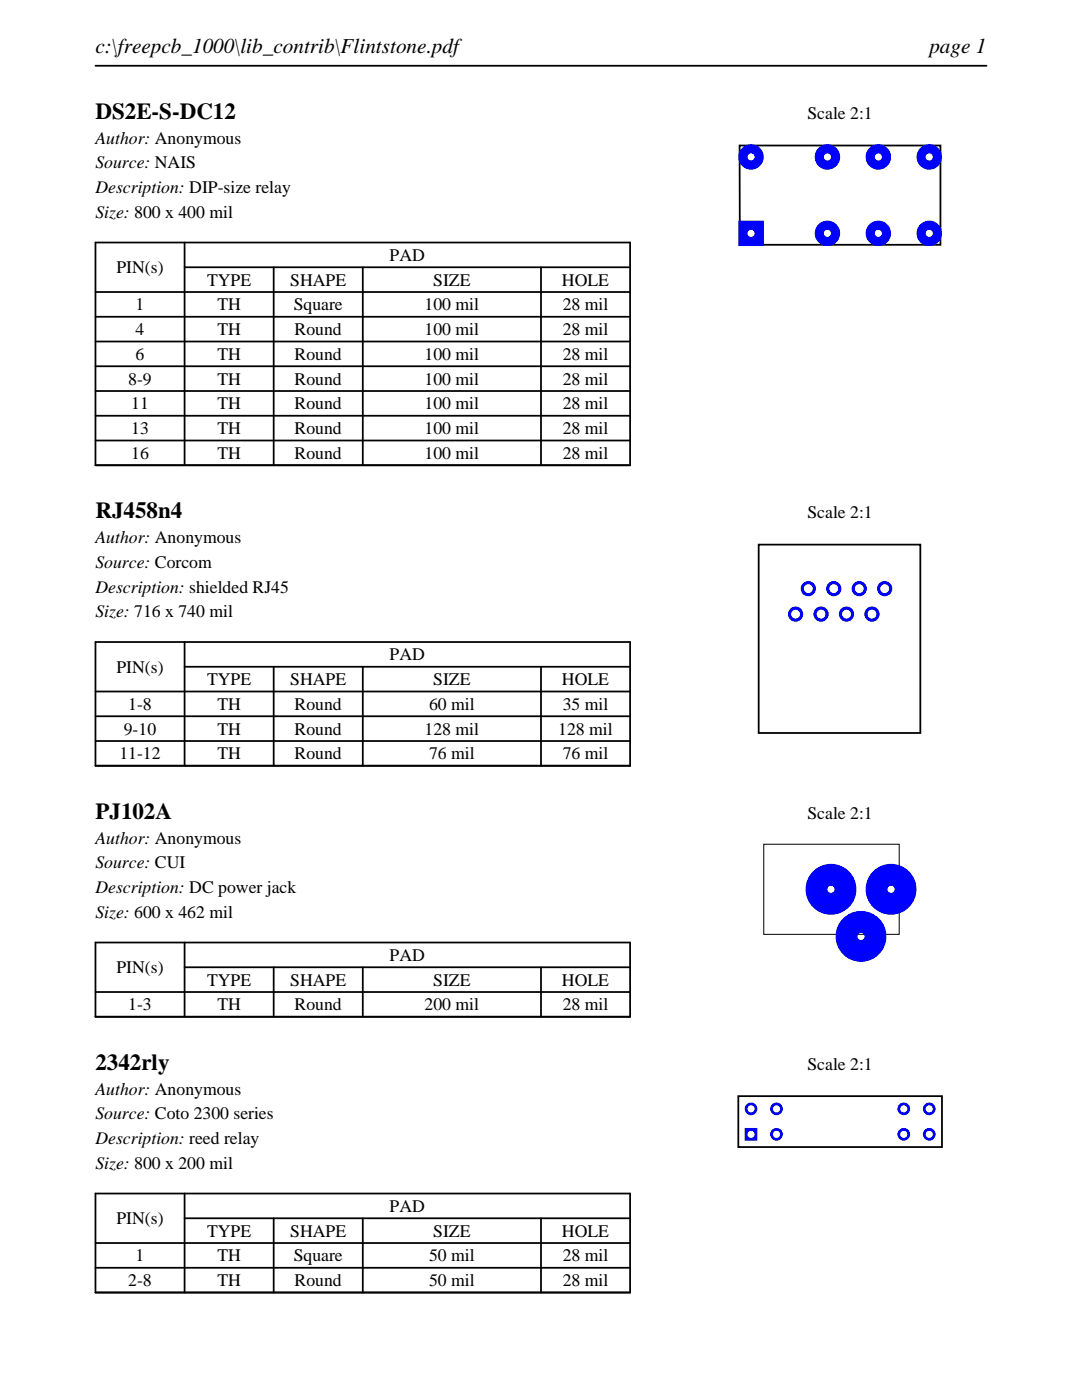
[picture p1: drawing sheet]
<svg xmlns="http://www.w3.org/2000/svg" width="216mm" height="279mm" viewBox="0 0 216 279" stroke-linecap="round" stroke-linejoin="round" font-family="sans-serif">
<g fill="none" stroke="#000" stroke-width=".35">
<path d="M19 13.1h177.8M19 48.4h106.7v44.5h-106.7zM19 58.3h106.7M36.8 53.3h88.9M36.8 48.4v44.5M54.6 53.3v39.6M72.4 53.3v39.6M107.9 53.3v39.6M19 63.2h106.7M19 68.2h106.7M19 73.1h106.7M19 78h106.7"/>
<path d="M19 83h106.7M19 87.9h106.7"/>
</g>
<path d="M147.6 29h40.1v19.9h-40.1z" fill="none" stroke="#000" stroke-width=".36"/>
<path d="M147.3 44v5.1h5.1v-5.1zM149.1 46.6a.75 .75 0 0 1 1.5 0 .75 .75 0 0 1-1.5 0z" fill="#00f"/>
<path d="M149.9 46.6h.1" fill="none" stroke="#0f0" stroke-width=".2"/>
<path d="M162.6 46.6a2.54 2.54 0 0 0 5 0 2.54 2.54 0 0 0-5 0zM164.4 46.6a.71 .71 0 0 1 1.4 0 .71 .71 0 0 1-1.4 0z" fill="#00f"/>
<path d="M149.9 46.6h.1" fill="none" stroke="#0f0" stroke-width=".2"/>
<path d="M172.7 46.6a2.55 2.55 0 0 0 5.1 0 2.55 2.55 0 0 0-5.1 0zM174.5 46.6a.75 .75 0 0 1 1.5 0 .75 .75 0 0 1-1.5 0z" fill="#00f"/>
<path d="M149.9 46.6h.1" fill="none" stroke="#0f0" stroke-width=".2"/>
<g fill="#00f">
<path d="M182.9 46.6a2.55 2.55 0 0 0 5.1 0 2.55 2.55 0 0 0-5.1 0zM184.7 46.6a.71 .71 0 0 1 1.4 0 .71 .71 0 0 1-1.4 0z"/>
<path d="M182.9 31.3a2.55 2.55 0 0 0 5.1 0 2.55 2.55 0 0 0-5.1 0zM184.7 31.3a.71 .71 0 0 1 1.4 0 .71 .71 0 0 1-1.4 0z"/>
</g>
<path d="M149.9 46.6h.1" fill="none" stroke="#0f0" stroke-width=".2"/>
<path d="M172.7 31.3a2.55 2.55 0 0 0 5.1 0 2.55 2.55 0 0 0-5.1 0zM174.5 31.3a.75 .75 0 0 1 1.5 0 .75 .75 0 0 1-1.5 0z" fill="#00f"/>
<path d="M149.9 46.6h.1" fill="none" stroke="#0f0" stroke-width=".2"/>
<path d="M162.6 31.3a2.54 2.54 0 0 0 5 0 2.54 2.54 0 0 0-5 0zM164.4 31.3a.71 .71 0 0 1 1.4 0 .71 .71 0 0 1-1.4 0z" fill="#00f"/>
<path d="M149.9 46.6h.1" fill="none" stroke="#0f0" stroke-width=".2"/>
<path d="M147.3 31.3a2.55 2.55 0 0 0 5.1 0 2.55 2.55 0 0 0-5.1 0zM149.1 31.3a.75 .75 0 0 1 1.5 0 .75 .75 0 0 1-1.5 0z" fill="#00f"/>
<path d="M19 128.1h106.7v24.7h-106.7zM19 138h106.7M36.8 133.1h88.9M36.8 128.1v24.7M54.6 133.1v19.7M72.4 133.1v19.7M107.9 133.1v19.7M19 142.9h106.7M19 147.9h106.7" fill="none" stroke="#000" stroke-width=".35"/>
<path d="M151.4 108.7h32.2v37.6h-32.2z" fill="none" stroke="#000" stroke-width=".36"/>
<g fill="#00f">
<path d="M157.2 122.6a1.55 1.55 0 0 0 3.1 0 1.55 1.55 0 0 0-3.1 0zM157.9 122.6a.89 .89 0 0 1 1.7 0 .89 .89 0 0 1-1.7 0z"/>
<path d="M159.8 117.5a1.52 1.52 0 0 0 3 0 1.52 1.52 0 0 0-3 0zM160.4 117.5a.9 .9 0 0 1 1.8 0 .9 .9 0 0 1-1.8 0z"/>
<path d="M162.3 122.6a1.55 1.55 0 0 0 3.1 0 1.55 1.55 0 0 0-3.1 0zM162.9 122.6a.9 .9 0 0 1 1.8 0 .9 .9 0 0 1-1.8 0z"/>
<path d="M164.8 117.5a1.55 1.55 0 0 0 3.1 0 1.55 1.55 0 0 0-3.1 0zM165.5 117.5a.9 .9 0 0 1 1.8 0 .9 .9 0 0 1-1.8 0z"/>
<path d="M167.4 122.6a1.52 1.52 0 0 0 3 0 1.52 1.52 0 0 0-3 0zM168 122.6a.9 .9 0 0 1 1.8 0 .9 .9 0 0 1-1.8 0z"/>
<path d="M169.9 117.5a1.55 1.55 0 0 0 3.1 0 1.55 1.55 0 0 0-3.1 0zM170.6 117.5a.89 .89 0 0 1 1.7 0 .89 .89 0 0 1-1.7 0z"/>
<path d="M172.5 122.6a1.52 1.52 0 0 0 3 0 1.52 1.52 0 0 0-3 0zM173.1 122.6a.9 .9 0 0 1 1.8 0 .9 .9 0 0 1-1.8 0z"/>
<path d="M175 117.5a1.55 1.55 0 0 0 3.1 0 1.55 1.55 0 0 0-3.1 0zM175.6 117.5a.9 .9 0 0 1 1.8 0 .9 .9 0 0 1-1.8 0z"/>
<path d="M153 135.3a3.3 3.3 0 0 0 6.5 0 3.3 3.3 0 0 0-6.5 0zM153 135.3a3.3 3.3 0 0 1 6.5 0 3.3 3.3 0 0 1-6.5 0z"/>
<path d="M175.8 135.3a3.3 3.3 0 0 0 6.5 0 3.3 3.3 0 0 0-6.5 0zM175.8 135.3a3.3 3.3 0 0 1 6.5 0 3.3 3.3 0 0 1-6.5 0z"/>
<path d="M149.5 141.4a1.93 1.93 0 0 0 3.8 0 1.93 1.93 0 0 0-3.8 0zM149.5 141.4a1.93 1.93 0 0 1 3.8 0 1.93 1.93 0 0 1-3.8 0z"/>
<path d="M182 141.4a1.93 1.93 0 0 0 3.8 0 1.93 1.93 0 0 0-3.8 0zM182 141.4a1.93 1.93 0 0 1 3.8 0 1.93 1.93 0 0 1-3.8 0z"/>
</g>
<path d="M19 188.1h106.7v14.8h-106.7zM19 198h106.7M36.8 193h88.9M36.8 188.1v14.8M54.6 193v9.9M72.4 193v9.9M107.9 193v9.9" fill="none" stroke="#000" stroke-width=".35"/>
<path d="M152.4 168.5h27v18h-27z" fill="none" stroke="#000" stroke-width=".2"/>
<g fill="#00f">
<path d="M172.7 177.5a5.1 5.1 0 0 0 10.2 0 5.1 5.1 0 0 0-10.2 0zM177.1 177.5a.71 .71 0 0 1 1.4 0 .71 .71 0 0 1-1.4 0z"/>
<path d="M160.7 177.5a5.1 5.1 0 0 0 10.2 0 5.1 5.1 0 0 0-10.2 0zM165.1 177.5a.71 .71 0 0 1 1.4 0 .71 .71 0 0 1-1.4 0z"/>
<path d="M166.7 186.9a5.1 5.1 0 0 0 10.2 0 5.1 5.1 0 0 0-10.2 0zM171.1 186.9a.71 .71 0 0 1 1.4 0 .71 .71 0 0 1-1.4 0z"/>
</g>
<path d="M19 238.2h106.7v19.8h-106.7zM36.8 238.2v19.8M19 248.1h106.7M19 253h106.7M36.8 243.1h88.9M54.6 243.1v14.9M72.4 243.1v14.9M107.9 243.1v14.9" fill="none" stroke="#000" stroke-width=".35"/>
<path d="M147.3 218.8h40.7v10.1h-40.7z" fill="none" stroke="#000" stroke-width=".36"/>
<g fill="#00f">
<path d="M148.6 225.1v2.5h2.5v-2.5zM149.1 226.4a.75 .75 0 0 1 1.5 0 .75 .75 0 0 1-1.5 0z"/>
<path d="M153.7 226.4a1.27 1.27 0 0 0 2.5 0 1.27 1.27 0 0 0-2.5 0zM154.2 226.4a.75 .75 0 0 1 1.5 0 .75 .75 0 0 1-1.5 0z"/>
<path d="M179.1 226.4a1.27 1.27 0 0 0 2.5 0 1.27 1.27 0 0 0-2.5 0zM179.6 226.4a.75 .75 0 0 1 1.5 0 .75 .75 0 0 1-1.5 0z"/>
<path d="M184.1 226.4a1.3 1.3 0 0 0 2.6 0 1.3 1.3 0 0 0-2.6 0zM184.7 226.4a.71 .71 0 0 1 1.4 0 .71 .71 0 0 1-1.4 0z"/>
<path d="M184.1 221.3a1.3 1.3 0 0 0 2.6 0 1.3 1.3 0 0 0-2.6 0zM184.7 221.3a.71 .71 0 0 1 1.4 0 .71 .71 0 0 1-1.4 0z"/>
<path d="M179.1 221.3a1.27 1.27 0 0 0 2.5 0 1.27 1.27 0 0 0-2.5 0zM179.6 221.3a.75 .75 0 0 1 1.5 0 .75 .75 0 0 1-1.5 0z"/>
<path d="M153.7 221.3a1.27 1.27 0 0 0 2.5 0 1.27 1.27 0 0 0-2.5 0zM154.2 221.3a.75 .75 0 0 1 1.5 0 .75 .75 0 0 1-1.5 0z"/>
<path d="M148.6 221.3a1.27 1.27 0 0 0 2.5 0 1.27 1.27 0 0 0-2.5 0zM149.1 221.3a.75 .75 0 0 1 1.5 0 .75 .75 0 0 1-1.5 0z"/>
</g>
<g font-size="4.6">
<text x="19" y="23.7">DS2E-S-DC12</text>
<text x="19" y="103.4">RJ458n4</text>
<text x="19" y="163.4">PJ102A</text>
<text x="19" y="213.5">2342rly</text>
</g>
<g font-size="4.2">
<text x="19" y="10.6">c:\freepcb_1000\lib_contrib\Flintstone.pdf</text>
<text x="185.4" y="10.6">page 1</text>
</g>
<g font-size="3.5">
<text x="161.1" y="23.7">Scale 2:1</text>
<text x="19" y="28.6">Author: Anonymous</text>
<text x="19" y="33.6">Source: NAIS</text>
<text x="19" y="38.5">Description: DIP-size relay</text>
<text x="19" y="43.5">Size: 800 x 400 mil</text>
<text x="77.8" y="52.1">PAD</text>
<text x="23.2" y="54.5">PIN(s)</text>
<text x="41.3" y="57">TYPE</text>
<text x="57.9" y="57">SHAPE</text>
<text x="86.4" y="57">SIZE</text>
<text x="112.1" y="57">HOLE</text>
<text x="27.1" y="61.9">1</text>
<text x="43.4" y="61.9">TH</text>
<text x="58.6" y="61.9">Square</text>
<text x="84.7" y="61.9">100 mil</text>
<text x="112.3" y="61.9">28 mil</text>
<text x="27.1" y="66.9">4</text>
<text x="27.1" y="71.8">6</text>
<text x="43.4" y="66.9">TH</text>
<text x="43.4" y="71.8">TH</text>
<text x="58.8" y="66.9">Round</text>
<text x="58.8" y="71.8">Round</text>
<text x="84.7" y="66.9">100 mil</text>
<text x="84.7" y="71.8">100 mil</text>
<text x="112.3" y="66.9">28 mil</text>
<text x="112.3" y="71.8">28 mil</text>
<text x="25.6" y="76.8">8-9</text>
<text x="43.4" y="76.8">TH</text>
<text x="58.8" y="76.8">Round</text>
<text x="84.7" y="76.8">100 mil</text>
<text x="112.3" y="76.8">28 mil</text>
<text x="26.2" y="81.7">11</text>
<text x="43.4" y="81.7">TH</text>
<text x="58.8" y="81.7">Round</text>
<text x="84.7" y="81.7">100 mil</text>
<text x="112.3" y="81.7">28 mil</text>
<text x="26.2" y="86.6">13</text>
<text x="43.4" y="86.6">TH</text>
<text x="58.8" y="86.6">Round</text>
<text x="84.7" y="86.6">100 mil</text>
<text x="112.3" y="86.6">28 mil</text>
<text x="26.2" y="91.6">16</text>
<text x="43.4" y="91.6">TH</text>
<text x="58.8" y="91.6">Round</text>
<text x="84.7" y="91.6">100 mil</text>
<text x="112.3" y="91.6">28 mil</text>
<text x="161.1" y="103.4">Scale 2:1</text>
<text x="19" y="108.4">Author: Anonymous</text>
<text x="19" y="113.3">Source: Corcom</text>
<text x="19" y="118.3">Description: shielded RJ45</text>
<text x="19" y="123.2">Size: 716 x 740 mil</text>
<text x="77.8" y="131.8">PAD</text>
<text x="23.2" y="134.2">PIN(s)</text>
<text x="41.3" y="136.7">TYPE</text>
<text x="57.9" y="136.7">SHAPE</text>
<text x="86.4" y="136.7">SIZE</text>
<text x="112.1" y="136.7">HOLE</text>
<text x="25.6" y="141.7">1-8</text>
<text x="43.4" y="141.7">TH</text>
<text x="58.8" y="141.7">Round</text>
<text x="85.6" y="141.7">60 mil</text>
<text x="112.3" y="141.7">35 mil</text>
<text x="24.7" y="146.6">9-10</text>
<text x="43.4" y="146.6">TH</text>
<text x="58.8" y="146.6">Round</text>
<text x="84.7" y="146.6">128 mil</text>
<text x="111.4" y="146.6">128 mil</text>
<text x="23.8" y="151.6">11-12</text>
<text x="43.4" y="151.6">TH</text>
<text x="58.8" y="151.6">Round</text>
<text x="85.6" y="151.6">76 mil</text>
<text x="112.3" y="151.6">76 mil</text>
<text x="161.1" y="163.4">Scale 2:1</text>
<text x="19" y="168.3">Author: Anonymous</text>
<text x="19" y="173.3">Source: CUI</text>
<text x="19" y="178.2">Description: DC power jack</text>
<text x="19" y="183.2">Size: 600 x 462 mil</text>
<text x="77.8" y="191.8">PAD</text>
<text x="23.2" y="194.2">PIN(s)</text>
<text x="41.3" y="196.7">TYPE</text>
<text x="57.9" y="196.7">SHAPE</text>
<text x="86.4" y="196.7">SIZE</text>
<text x="112.1" y="196.7">HOLE</text>
<text x="25.6" y="201.6">1-3</text>
<text x="43.4" y="201.6">TH</text>
<text x="58.8" y="201.6">Round</text>
<text x="84.7" y="201.6">200 mil</text>
<text x="112.3" y="201.6">28 mil</text>
<text x="161.1" y="213.5">Scale 2:1</text>
<text x="19" y="218.4">Author: Anonymous</text>
<text x="19" y="223.4">Source: Coto 2300 series</text>
<text x="19" y="228.3">Description: reed relay</text>
<text x="19" y="233.3">Size: 800 x 200 mil</text>
<text x="23.2" y="244.3">PIN(s)</text>
<text x="77.8" y="241.9">PAD</text>
<text x="27.1" y="251.7">1</text>
<text x="41.3" y="246.8">TYPE</text>
<text x="43.4" y="251.7">TH</text>
<text x="57.9" y="246.8">SHAPE</text>
<text x="58.6" y="251.7">Square</text>
<text x="85.6" y="251.7">50 mil</text>
<text x="86.4" y="246.8">SIZE</text>
<text x="112.1" y="246.8">HOLE</text>
<text x="112.3" y="251.7">28 mil</text>
<text x="25.6" y="256.7">2-8</text>
<text x="43.4" y="256.7">TH</text>
<text x="58.8" y="256.7">Round</text>
<text x="85.6" y="256.7">50 mil</text>
<text x="112.3" y="256.7">28 mil</text>
</g>
</svg>
